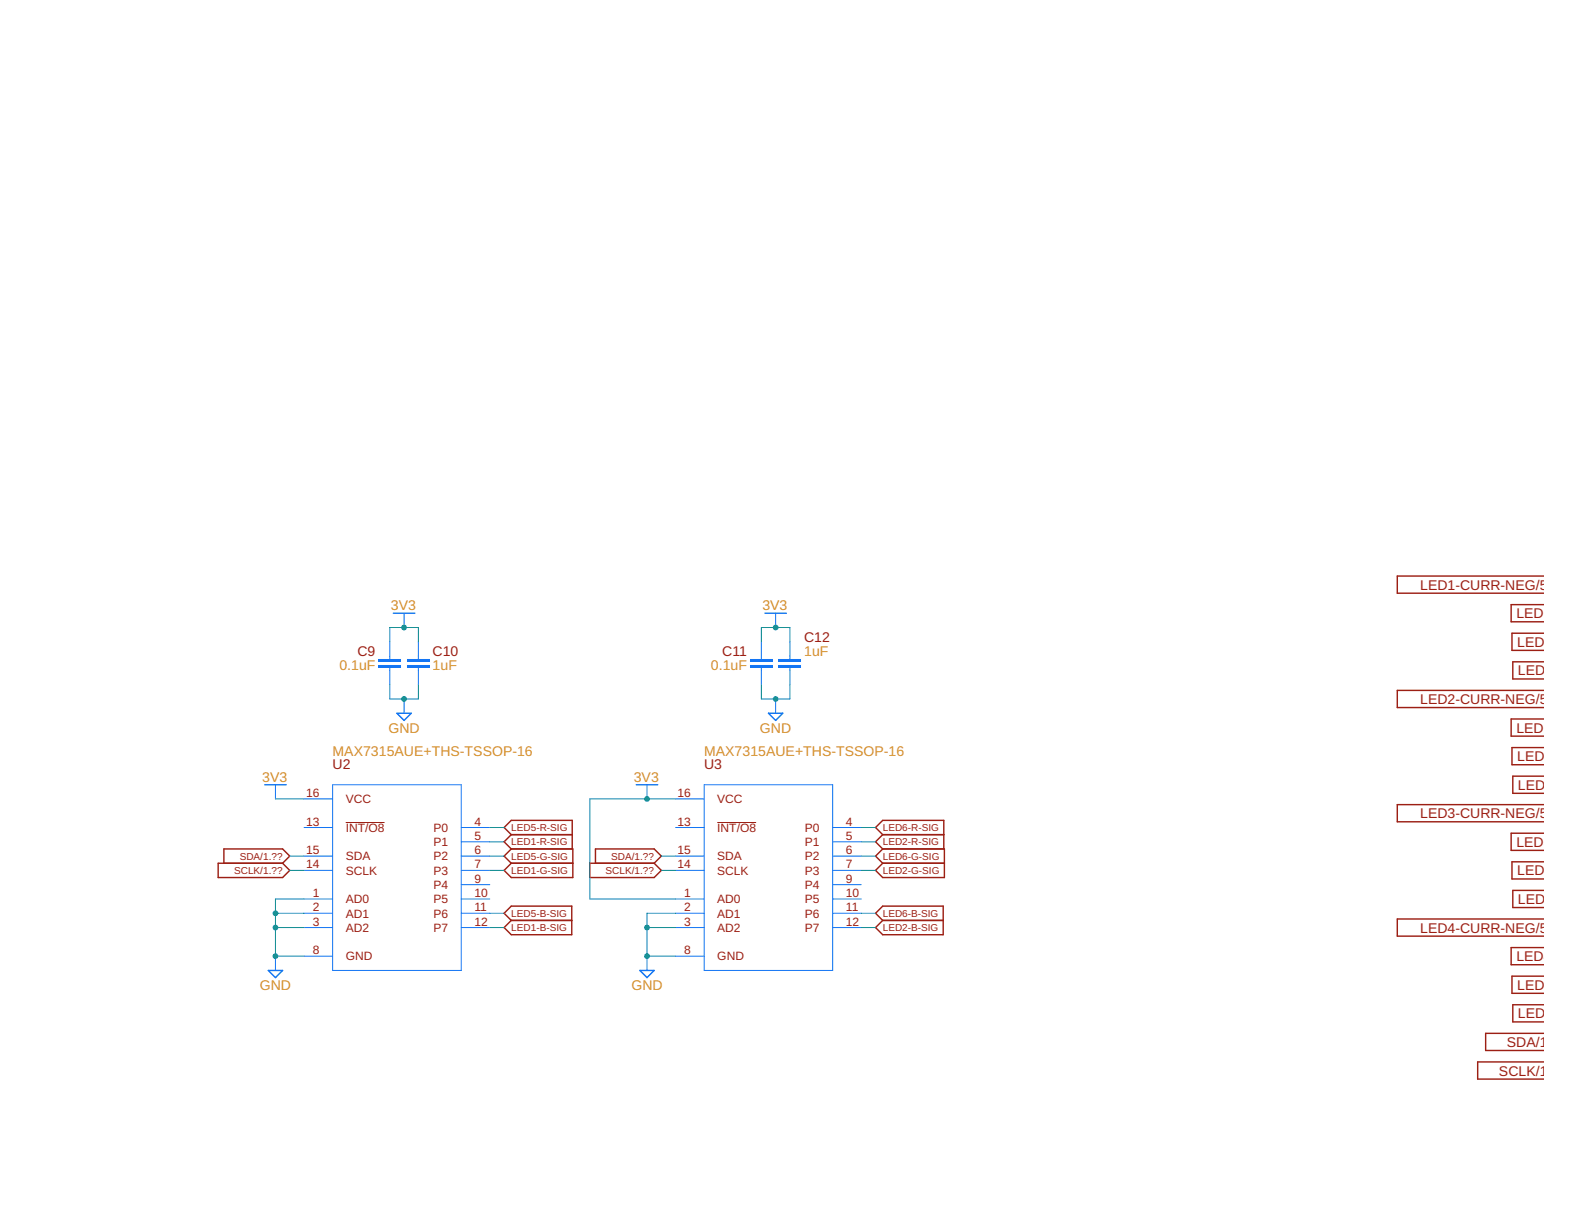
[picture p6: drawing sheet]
<svg xmlns="http://www.w3.org/2000/svg" width="279mm" height="216mm" viewBox="0 0 279 216" stroke-linecap="round" stroke-linejoin="round" font-family="sans-serif">
<path d="M61.4 146.2h6.9M127.5 146.2h6.9" fill="none" stroke="#9c1f14" stroke-width=".18"/>
<g fill="none" stroke="#9c1f14" stroke-width=".25">
<path d="M274.5 107.4h-5.9v3.1h5.9M274.5 112.5h-5.8v3.1h5.8M274.5 117.6h-5.6v3h5.6M274.5 102.4h-26.2v3h26.2M274.5 127.8h-5.9v3h5.9M274.5 132.8h-5.8v3.1h5.8M274.5 137.9h-5.6v3.1h5.6M274.5 122.7h-26.2v3h26.2M38.8 153.4h11.4l1.3 1.3-1.3 1.2h-11.4zM39.8 153.4v-2.5h10.4l1.3 1.2-1.3 1.3M90.9 150.9h10.9v5h-10.9l-1.3-1.2 1.3-1.3M90.9 153.4h10.9"/>
<path d="M90.9 148.3l-1.3 1.3 1.3 1.3M90.9 148.3h10.8M90.9 148.3l-1.3-1.3 1.3-1.2h10.8v5.1M90.9 150.9l-1.3 1.2 1.3 1.3M104.8 153.4h11.5l1.2 1.3-1.2 1.2h-11.5zM105.8 153.4v-2.5h10.5l1.2 1.2-1.2 1.3M156.9 150.9h11v5h-11l-1.3-1.2 1.3-1.3M156.9 153.4h11M156.9 148.3h10.8M156.9 148.3l-1.3-1.3 1.3-1.2h10.8v5.1M156.9 148.3l-1.3 1.3 1.3 1.3M156.9 150.9l-1.3 1.2 1.3 1.3"/>
<path d="M274.5 148.1h-5.9v3h5.9M274.5 153.1h-5.8v3.1h5.8M274.5 158.2h-5.6v3.1h5.6M274.5 143h-26.2v3h26.2M89.6 162.3l1.3-1.3h10.7v5.1h-10.7l-1.3-1.3 1.3-1.2zM90.9 163.6h10.7M155.6 162.3l1.3-1.3h10.7v5.1h-10.7l-1.3-1.3 1.3-1.2zM156.9 163.6h10.7M274.5 168.4h-5.9v3h5.9M274.5 173.5h-5.8v3h5.8M274.5 178.5h-5.6v3.1h5.6M274.5 163.3h-26.2v3h26.2"/>
<path d="M274.5 188.7h-11.9v3h11.9M274.5 183.6h-10.4v3.1h10.4"/>
</g>
<g fill="none" stroke="#1375f4" stroke-width=".18">
<path d="M59.1 139.4h22.9v33h-22.9zM125.2 139.4h22.8v33h-22.8zM54 159.7h5.1M54 147h5.1M54 152.1h5.1M54 154.7h5.1M54 142h5.1M82 159.7h5.1M82 147h5.1M82 149.6h5.1M82 152.1h5.1M82 154.7h5.1"/>
<path d="M82 157.2h5.1M120.1 159.7h5.1M120.1 147h5.1M120.1 152.1h5.1M120.1 154.7h5.1M120.1 142h5.1M148 159.7h5.1M148 147h5.1M148 149.6h5.1M148 152.1h5.1M148 154.7h5.1M148 157.2h5.1"/>
<path d="M54 162.3h5.1M54 164.8h5.1M54 169.9h5.1M82 162.3h5.1M82 164.8h5.1M120.1 162.3h5.1M120.1 164.8h5.1M120.1 169.9h5.1M148 162.3h5.1M148 164.8h5.1"/>
</g>
<g fill="#1375f4">
<path d="M67.2 118.1h4.1v.5h-4.1z" fill-rule="evenodd"/>
<path d="M67.2 117.1h4.1v.5h-4.1z" fill-rule="evenodd"/>
</g>
<g fill="#1375f4">
<path d="M67.2 118.1h4.1v.5h-4.1zM67.2 118.1v.5h4.1v-.5z"/>
<path d="M67.2 117.1h4.1v.5h-4.1zM67.2 117.1v.5h4.1v-.5z"/>
</g>
<path d="M69.3 114v3.1M69.3 118.6v3.1" fill="none" stroke="#1375f4" stroke-width=".18"/>
<g fill="#1375f4">
<path d="M72.3 118.1h4.1v.5h-4.1z" fill-rule="evenodd"/>
<path d="M72.3 117.1h4.1v.5h-4.1z" fill-rule="evenodd"/>
</g>
<g fill="#1375f4">
<path d="M72.3 118.1h4.1v.5h-4.1zM72.3 118.1v.5h4.1v-.5z"/>
<path d="M72.3 117.1h4.1v.5h-4.1zM72.3 117.1v.5h4.1v-.5z"/>
</g>
<path d="M74.4 114v3.1M74.4 118.6v3.1" fill="none" stroke="#1375f4" stroke-width=".18"/>
<g fill="#1375f4">
<path d="M133.3 118.1h4.1v.5h-4.1z" fill-rule="evenodd"/>
<path d="M133.3 117.1h4.1v.5h-4.1z" fill-rule="evenodd"/>
</g>
<g fill="#1375f4">
<path d="M133.3 118.1h4.1v.5h-4.1zM133.3 118.1v.5h4.1v-.5z"/>
<path d="M133.3 117.1h4.1v.5h-4.1zM133.3 117.1v.5h4.1v-.5z"/>
</g>
<path d="M71.8 109v2.5M135.3 114v3.1M135.3 118.6v3.1M137.9 109v2.5M49 139.4v2.6M71.8 124.2v2.5M115 139.4v2.6M137.9 124.2v2.5M49 169.9v2.5M115 169.9v2.5" fill="none" stroke="#1375f4" stroke-width=".18"/>
<path d="M69.9 109h3.8M136 109h3.8M47.1 139.4h3.8M70.5 126.7h2.6l-1.3 1.3zM113.1 139.4h3.8M136.6 126.7h2.5l-1.2 1.3zM47.7 172.4h2.5l-1.2 1.3zM113.7 172.4h2.6l-1.3 1.3z" fill="none" stroke="#1375f4" stroke-width=".25"/>
<g fill="#1375f4">
<path d="M138.4 118.1h4v.5h-4z" fill-rule="evenodd"/>
<path d="M138.4 117.1h4v.5h-4z" fill-rule="evenodd"/>
</g>
<g fill="#1375f4">
<path d="M138.4 118.1h4v.5h-4zM138.4 118.1v.5h4v-.5z"/>
<path d="M138.4 117.1h4v.5h-4zM138.4 117.1v.5h4v-.5z"/>
</g>
<path d="M140.4 114v3.1M140.4 118.6v3.1" fill="none" stroke="#1375f4" stroke-width=".18"/>
<path d="M54 159.7h-5v2.6M49 169.9h5" fill="none" stroke="#158f93" stroke-width=".18"/>
<circle cx="49" cy="169.9" r=".51" fill="#158f93"/>
<path d="M48.4 169.9a.55 .55 0 0 1 1.1 0 .55 .55 0 0 1-1.1 0zM48.5 169.9a.51 .51 0 0 0 1 0 .51 .51 0 0 0-1 0z" fill="#158f93"/>
<path d="M54 162.3h-5v7.6" fill="none" stroke="#158f93" stroke-width=".18"/>
<circle cx="49" cy="162.3" r=".51" fill="#158f93"/>
<path d="M48.4 162.3a.55 .55 0 0 1 1.1 0 .55 .55 0 0 1-1.1 0zM48.5 162.3a.51 .51 0 0 0 1 0 .51 .51 0 0 0-1 0z" fill="#158f93"/>
<path d="M49 164.8h5" fill="none" stroke="#158f93" stroke-width=".18"/>
<circle cx="49" cy="164.8" r=".51" fill="#158f93"/>
<path d="M48.4 164.8a.55 .55 0 0 1 1.1 0 .55 .55 0 0 1-1.1 0zM48.5 164.8a.51 .51 0 0 0 1 0 .51 .51 0 0 0-1 0z" fill="#158f93"/>
<path d="M115 169.9h5.1M120.1 162.3h-5.1v2.5" fill="none" stroke="#158f93" stroke-width=".18"/>
<circle cx="115" cy="169.9" r=".51" fill="#158f93"/>
<path d="M114.5 169.9a.51 .51 0 0 1 1 0 .51 .51 0 0 1-1 0zM114.5 169.9a.51 .51 0 0 0 1 0 .51 .51 0 0 0-1 0z" fill="#158f93"/>
<path d="M120.1 164.8h-5.1v5.1" fill="none" stroke="#158f93" stroke-width=".18"/>
<circle cx="115" cy="164.8" r=".51" fill="#158f93"/>
<path d="M114.5 164.8a.51 .51 0 0 1 1 0 .51 .51 0 0 1-1 0zM114.5 164.8a.51 .51 0 0 0 1 0 .51 .51 0 0 0-1 0z" fill="#158f93"/>
<path d="M135.3 121.7v2.5h5.1v-2.5" fill="none" stroke="#158f93" stroke-width=".18"/>
<circle cx="137.9" cy="124.2" r=".51" fill="#158f93"/>
<path d="M137.3 124.2a.55 .55 0 0 1 1.1 0 .55 .55 0 0 1-1.1 0zM137.4 124.2a.51 .51 0 0 0 1 0 .51 .51 0 0 0-1 0z" fill="#158f93"/>
<path d="M69.3 121.7v2.5h5.1v-2.5" fill="none" stroke="#158f93" stroke-width=".18"/>
<circle cx="71.8" cy="124.2" r=".51" fill="#158f93"/>
<path d="M71.3 124.2a.51 .51 0 0 1 1 0 .51 .51 0 0 1-1 0zM71.3 124.2a.51 .51 0 0 0 1 0 .51 .51 0 0 0-1 0z" fill="#158f93"/>
<path d="M49 142h5M120.1 142h-15.3v17.7h15.3" fill="none" stroke="#158f93" stroke-width=".18"/>
<circle cx="115" cy="142" r=".51" fill="#158f93"/>
<path d="M114.5 142a.51 .51 0 0 1 1 0 .51 .51 0 0 1-1 0zM114.5 142a.51 .51 0 0 0 1 0 .51 .51 0 0 0-1 0z" fill="#158f93"/>
<path d="M69.3 114v-2.5h5.1v2.5" fill="none" stroke="#158f93" stroke-width=".18"/>
<circle cx="71.8" cy="111.5" r=".51" fill="#158f93"/>
<path d="M71.3 111.5a.51 .51 0 0 1 1 0 .51 .51 0 0 1-1 0zM71.3 111.5a.51 .51 0 0 0 1 0 .51 .51 0 0 0-1 0z" fill="#158f93"/>
<path d="M135.3 114v-2.5h5.1v2.5" fill="none" stroke="#158f93" stroke-width=".18"/>
<circle cx="137.9" cy="111.5" r=".51" fill="#158f93"/>
<path d="M137.3 111.5a.55 .55 0 0 1 1.1 0 .55 .55 0 0 1-1.1 0zM137.4 111.5a.51 .51 0 0 0 1 0 .51 .51 0 0 0-1 0z" fill="#158f93"/>
<g fill="none" stroke="#158f93" stroke-width=".18">
<path d="M51.5 154.7h2.5M51.5 152.1h2.5M87.1 154.7h2.5M87.1 152.1h2.5M87.1 149.6h2.5M87.1 147h2.5M117.5 154.7h2.6M117.5 152.1h2.6M153.1 154.7h2.5M153.1 152.1h2.5M153.1 149.6h2.5M153.1 147h2.5"/>
<path d="M87.1 164.8h2.5M87.1 162.3h2.5M153.1 164.8h2.5M153.1 162.3h2.5"/>
</g>
<g font-size="2.5" fill="#9c1f14">
<text x="252.4" y="104.8">LED1-CURR-NEG/5.??</text>
<text x="269.5" y="109.9">LED1-G</text>
<text x="63.5" y="116.6">C9</text>
<text x="76.9" y="116.6">C10</text>
<text x="128.4" y="116.6">C11</text>
<text x="142.9" y="114">C12</text>
<text x="269.7" y="114.9">LED1-R</text>
<text x="252.4" y="125.1">LED2-CURR-NEG/5.??</text>
<text x="269.8" y="120">LED1-B</text>
<text x="269.5" y="130.2">LED2-G</text>
<text x="59.1" y="136.6">U2</text>
<text x="125.2" y="136.6">U3</text>
<text x="269.7" y="135.2">LED2-R</text>
<text x="269.8" y="140.3">LED2-B</text>
<text x="252.4" y="145.4">LED3-CURR-NEG/5.??</text>
<text x="269.5" y="150.5">LED3-G</text>
<text x="269.7" y="155.6">LED3-R</text>
<text x="269.8" y="160.6">LED3-B</text>
<text x="252.4" y="165.7">LED4-CURR-NEG/5.??</text>
<text x="269.5" y="170.8">LED4-G</text>
<text x="269.7" y="175.9">LED4-R</text>
<text x="269.8" y="181">LED4-B</text>
<text x="266.4" y="191.1">SCLK/1.??</text>
<text x="267.8" y="186">SDA/1.??</text>
</g>
<g font-size="2.5" fill="#d59028">
<text x="69.5" y="108.5">3V3</text>
<text x="135.5" y="108.5">3V3</text>
<text x="60.3" y="119.1">0.1uF</text>
<text x="76.9" y="119.1">1uF</text>
<text x="126.4" y="119.1">0.1uF</text>
<text x="142.9" y="116.6">1uF</text>
<text x="69" y="130.2">GND</text>
<text x="135.1" y="130.2">GND</text>
<text x="59.1" y="134.4">MAX7315AUE+THS-TSSOP-16</text>
<text x="125.2" y="134.4">MAX7315AUE+THS-TSSOP-16</text>
<text x="46.6" y="138.9">3V3</text>
<text x="112.6" y="138.9">3V3</text>
<text x="46.2" y="175.9">GND</text>
<text x="112.2" y="175.9">GND</text>
</g>
<g font-size="2.1" fill="#9c1f14">
<text x="54.4" y="141.6">16</text>
<text x="61.5" y="142.7">VCC</text>
<text x="120.4" y="141.6">16</text>
<text x="127.5" y="142.7">VCC</text>
<text x="54.4" y="146.7">13</text>
<text x="61.5" y="147.8">INT/O8</text>
<text x="77" y="147.8">P0</text>
<text x="84.3" y="146.7">4</text>
<text x="84.3" y="149.2">5</text>
<text x="120.4" y="146.7">13</text>
<text x="127.5" y="147.8">INT/O8</text>
<text x="143.1" y="147.8">P0</text>
<text x="150.3" y="146.7">4</text>
<text x="150.3" y="149.2">5</text>
<text x="54.4" y="151.8">15</text>
<text x="54.4" y="154.3">14</text>
<text x="61.5" y="152.9">SDA</text>
<text x="61.5" y="155.4">SCLK</text>
<text x="77" y="150.4">P1</text>
<text x="77" y="152.9">P2</text>
<text x="77" y="155.4">P3</text>
<text x="84.3" y="151.8">6</text>
<text x="84.3" y="154.3">7</text>
<text x="120.4" y="151.8">15</text>
<text x="120.4" y="154.3">14</text>
<text x="127.5" y="152.9">SDA</text>
<text x="127.5" y="155.4">SCLK</text>
<text x="143.1" y="150.4">P1</text>
<text x="143.1" y="152.9">P2</text>
<text x="143.1" y="155.4">P3</text>
<text x="150.3" y="151.8">6</text>
<text x="150.3" y="154.3">7</text>
<text x="55.6" y="159.4">1</text>
<text x="55.6" y="161.9">2</text>
<text x="61.5" y="160.5">AD0</text>
<text x="77" y="158">P4</text>
<text x="77" y="160.5">P5</text>
<text x="84.3" y="156.9">9</text>
<text x="84.3" y="159.4">10</text>
<text x="84.3" y="161.9">11</text>
<text x="121.6" y="159.4">1</text>
<text x="121.6" y="161.9">2</text>
<text x="127.5" y="160.5">AD0</text>
<text x="143.1" y="158">P4</text>
<text x="143.1" y="160.5">P5</text>
<text x="150.3" y="156.9">9</text>
<text x="150.3" y="159.4">10</text>
<text x="150.3" y="161.9">11</text>
<text x="55.6" y="164.5">3</text>
<text x="61.5" y="163.1">AD1</text>
<text x="61.5" y="165.6">AD2</text>
<text x="77" y="163.1">P6</text>
<text x="77" y="165.6">P7</text>
<text x="84.3" y="164.5">12</text>
<text x="121.6" y="164.5">3</text>
<text x="127.5" y="163.1">AD1</text>
<text x="127.5" y="165.6">AD2</text>
<text x="143.1" y="163.1">P6</text>
<text x="143.1" y="165.6">P7</text>
<text x="150.3" y="164.5">12</text>
<text x="55.6" y="169.6">8</text>
<text x="61.5" y="170.7">GND</text>
<text x="121.6" y="169.6">8</text>
<text x="127.5" y="170.7">GND</text>
</g>
<g font-size="1.8" fill="#9c1f14">
<text x="90.9" y="147.7">LED5-R-SIG</text>
<text x="156.9" y="147.7">LED6-R-SIG</text>
<text x="41.6" y="155.3">SCLK/1.??</text>
<text x="42.6" y="152.8">SDA/1.??</text>
<text x="90.9" y="155.3">LED1-G-SIG</text>
<text x="90.9" y="150.2">LED1-R-SIG</text>
<text x="90.9" y="152.8">LED5-G-SIG</text>
<text x="107.6" y="155.3">SCLK/1.??</text>
<text x="108.6" y="152.8">SDA/1.??</text>
<text x="156.9" y="155.3">LED2-G-SIG</text>
<text x="156.9" y="150.2">LED2-R-SIG</text>
<text x="156.9" y="152.8">LED6-G-SIG</text>
<text x="90.9" y="165.5">LED1-B-SIG</text>
<text x="90.9" y="162.9">LED5-B-SIG</text>
<text x="156.9" y="165.5">LED2-B-SIG</text>
<text x="156.9" y="162.9">LED6-B-SIG</text>
</g>
</svg>
